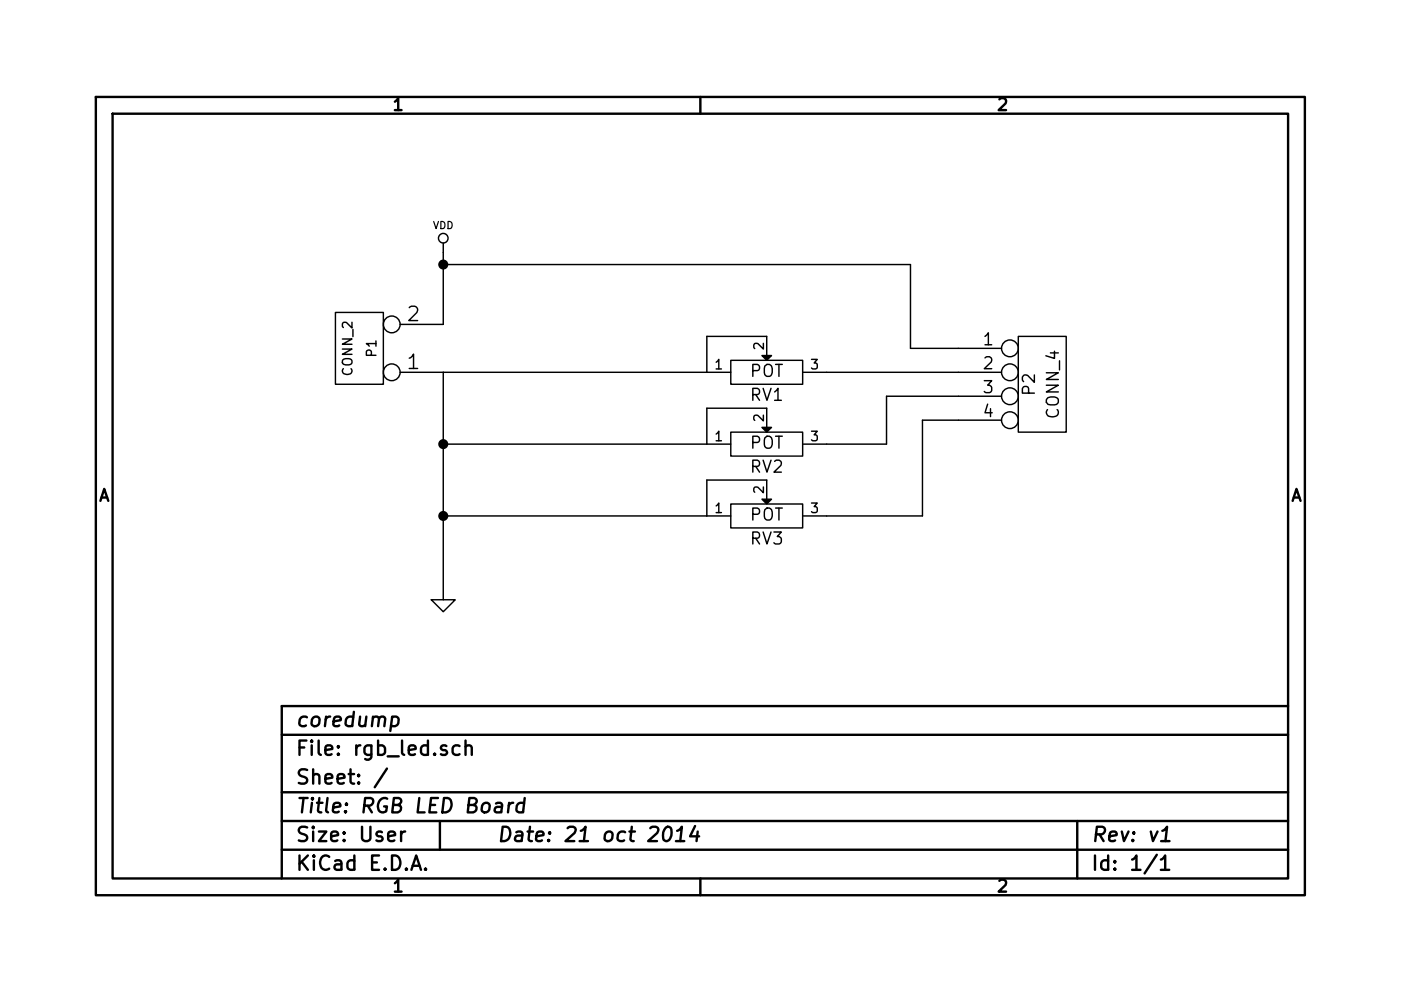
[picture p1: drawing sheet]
<svg xmlns="http://www.w3.org/2000/svg" width="149mm" height="105mm" viewBox="0 0 149 105" stroke-linecap="round" stroke-linejoin="round" font-family="sans-serif">
<g fill="none" stroke="#000" stroke-width=".25">
<path d="M10.2 10.3h128.1v84.7h-128.1zM11.9 12.1h124.7v81.1h-124.7zM74.2 10.3v1.8M29.9 77.9h106.7M41.6 76.1l.1-.1 .4 .1 .2 .2-.1 .5a.52 .52 0 0 1-.7 .2M48.7 79.1a.48 .48 0 0 0-.6 .1l-.1 .6a.48 .48 0 0 0 .7 .2M49.4 79.2a.38 .38 0 0 1 .6 .1v.8M49.4 78.6v1.5M136.6 74.9h-106.7v18.3M29.9 84h106.7M29.9 90.1h106.7M29.9 87.1h106.7"/>
<path d="M41 81.5l-1.3 2M42.5 88.2v1M43 88.2a.4 .4 0 0 0-.5 .3M43.6 92.3l.5-1.5 .5 1.5M43.7 91.8h.8M45.1 92.1l.1 .1-.1 .1-.1-.1 .1-.1v.2M46.6 87.1v3M52.6 85.2h.2h.4v.2l-.1 .8M53.2 85.5l-.5 .1a.35 .35 0 0 0-.2 .5l.1 .1 .5-.1M54 85.2l-.2 1M54.4 85.2a.46 .46 0 0 0-.5 .3M55.5 85.2a.51 .51 0 0 0-.7 .3v.6a.53 .53 0 0 0 .6 0"/>
<path d="M55.6 84.7l-.2 1.5M70.5 87.9a.35 .35 0 0 1 .4-.2 .35 .35 0 0 1 .3 .3 .87 .87 0 0 1-.6 1.2h-.2a1.14 1.14 0 0 1 .1-1.3zM71.7 89.2h.8M71.8 88.1l.5-.4-.2 1.5M73.7 87.6l-.5 1.1h.9M74 88.2l-.2 1M74.2 93.2v1.8M114.2 87.1v6.1M122.6 90.7l-1.3 2M123.1 91.2l.1-.1 .3-.3v1.5M123.1 92.3h.9M123.1 89.2h.9"/>
<path d="M123.2 88.1l.5-.4-.2 1.5"/>
</g>
<g fill="none" stroke="#000" stroke-width=".15">
<path d="M35.6 33.1h5v7.7h-5zM42.4 39.5h35.1M47 25.8v8.6h-4.6M47 28.1h49.5v8.9h9.7M47 39.5v24.1M77.5 38.2h7.6v2.6h-7.6zM81.3 37.7v-2h-6.4v3.8M85.1 39.5h21.1M107.9 35.7h5.1v10.1h-5.1zM47 47.1h30.5M47 54.7h30.5M77.5 45.8h7.6v2.6h-7.6z"/>
<path d="M77.5 53.5h7.6v2.5h-7.6zM81.3 45.3v-2h-6.4v3.8M81.3 53v-2.1h-6.4v3.8M106.2 42h-12.2v5.1h-8.9M106.2 44.6h-8.4v10.1h-12.7M45.7 63.6h2.6l-1.3 1.3z"/>
<circle cx="41.5" cy="39.5" r=".89"/>
<circle cx="41.5" cy="34.4" r=".89"/>
<circle cx="47" cy="25.3" r=".51"/>
<circle cx="107.1" cy="37" r=".89"/>
<circle cx="107.1" cy="39.5" r=".89"/>
<circle cx="107.1" cy="44.6" r=".89"/>
<circle cx="107.1" cy="42" r=".89"/>
</g>
<path d="M80.8 37.7h1l-.5 .5zM80.8 45.3h1l-.5 .5zM80.8 53h1l-.5 .5z" fill="#000" stroke="#000" stroke-width=".15"/>
<g fill="#000" stroke="#000" stroke-width=".25">
<circle cx="47" cy="28.1" r=".41"/>
<circle cx="47" cy="47.1" r=".41"/>
<circle cx="47" cy="54.7" r=".41"/>
</g>
<g font-size="2.1">
<text x="43.2" y="34.2">2</text>
<text x="43.2" y="39.2">1</text>
<text x="31.4" y="77.2">coredump</text>
<text x="31.4" y="80.2">File: rgb_led.sch</text>
<text x="31.4" y="83.3">Sheet: /</text>
<text x="31.4" y="89.4">Size: User</text>
<text x="31.4" y="86.3">Title: RGB LED Board</text>
<text x="52.7" y="89.4">Date: 21 oct 2014</text>
<text x="115.7" y="89.4">Rev: v1</text>
<text x="31.4" y="92.4">KiCad E.D.A.</text>
<text x="115.7" y="92.4">Id: 1/1</text>
</g>
<g font-size="1.8">
<text x="41.7" y="11.8">1</text>
<text x="105.8" y="11.8">2</text>
<text x="79.5" y="40.1">POT</text>
<text x="104.3" y="36.7">1</text>
<text x="104.3" y="39.2">2</text>
<text x="104.3" y="41.8">3</text>
<text x="109.8" y="41.8" transform="rotate(-90 109.8 41.8)">P2</text>
<text x="79.5" y="47.7">POT</text>
<text x="79.6" y="42.6">RV1</text>
<text x="104.3" y="44.3">4</text>
<text x="112.3" y="44.3" transform="rotate(-90 112.3 44.3)">CONN_4</text>
<text x="10.4" y="53.3">A</text>
<text x="79.6" y="50.2">RV2</text>
<text x="136.8" y="53.3">A</text>
<text x="79.5" y="55.3">POT</text>
<text x="79.6" y="57.8">RV3</text>
<text x="41.7" y="94.7">1</text>
<text x="105.8" y="94.7">2</text>
</g>
<g font-size="1.4">
<text x="37.4" y="39.8" transform="rotate(-90 37.4 39.8)">CONN_2</text>
<text x="40" y="37.8" transform="rotate(-90 40 37.8)">P1</text>
<text x="75.8" y="39.2">1</text>
<text x="81" y="37.1" transform="rotate(-90 81 37.1)">2</text>
<text x="86" y="39.2">3</text>
<text x="75.8" y="46.9">1</text>
<text x="81" y="44.7" transform="rotate(-90 81 44.7)">2</text>
<text x="86" y="46.9">3</text>
<text x="81" y="52.3" transform="rotate(-90 81 52.3)">2</text>
<text x="75.8" y="54.5">1</text>
<text x="86" y="54.5">3</text>
</g>
<text font-size="1.1" x="45.9" y="24.3">VDD</text>
</svg>
